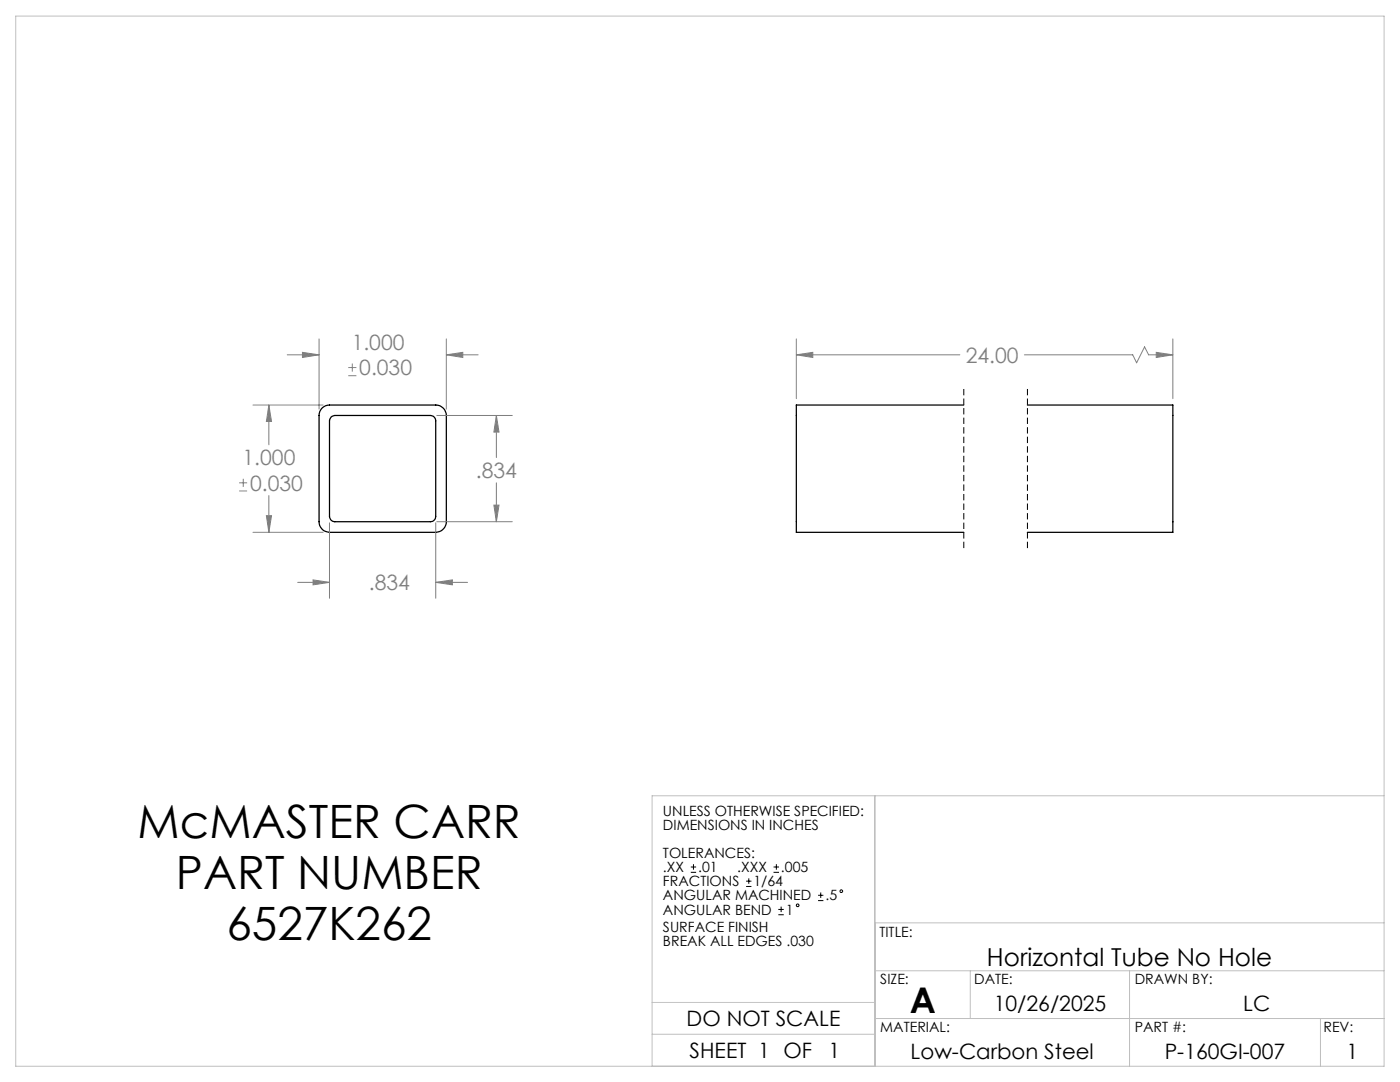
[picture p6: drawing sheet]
<svg xmlns="http://www.w3.org/2000/svg" width="279mm" height="216mm" viewBox="0 0 279 216" stroke-linecap="round" stroke-linejoin="round" font-family="sans-serif">
<path d="M64.3 81.4a2.07 2.07 0 0 1 1.5-.6h21.2a2.11 2.11 0 0 1 2.1 2.1v21.2a2.17 2.17 0 0 1-2.1 2.1h-21.2a2.11 2.11 0 0 1-2.1-2.1v-21.2a2.07 2.07 0 0 1 .6-1.5zM66.1 83.2l.7-.3h19.1a1.09 1.09 0 0 1 1.1 1.1v19a1.09 1.09 0 0 1-1.1 1.1h-19.1a1.09 1.09 0 0 1-1-1.1v-19zM192.3 80.8h-33.4v25.4h33.4M205 80.8h29.1v25.4h-29.1" fill="none" stroke="#000" stroke-width=".25"/>
<g fill="none" stroke="#808080" stroke-width=".2">
<path d="M57.3 70.8h6.4M60.4 70.3l3.3 .5-3.3 .5zM63.7 67.6v14M69.5 75h1.6M69.5 73.3h1.6M70.3 72.5v1.7M89.1 70.8l3.3-.5v1zM89.1 67.6v14M89.1 70.8h6.3M158.9 70.8l3.3-.5v1zM158.9 70.8h32.7M158.9 67.6v12"/>
<path d="M204.4 70.8h21.7l.7 1.6 1.6-3.2 .8 1.6h4.9M230.8 70.3l3.3 .5-3.3 .5zM234.1 67.6v12M47.7 98h1.6M47.7 96.3h1.6M48.5 95.5v1.7M50.5 80.8h14M53.7 80.8l.5 3.3h-1zM53.7 80.8v8M53.7 98.9v7.3M87.2 82.9h15M99.1 82.9l.5 3.3h-1z"/>
<path d="M99.1 82.9v8.4M99.1 96.3v7.8M50.5 106.2h14M53.2 102.9h1l-.5 3.3zM59.4 116.2h6.4M62.5 115.7l3.3 .5-3.3 .5zM65.8 104.3v15.1M87 116.2l3.3-.5v1zM87 104.3v15.1M87 116.2h6.3M87.2 104.1h15M98.6 100.8h1l-.5 3.3z"/>
</g>
<g fill="none" stroke="#000" stroke-width=".2">
<path d="M137.9 174.1h1M137.9 173h1M138.4 172.4v1.1M148.9 176.9h1.1M148.9 175.8h1.1M149.4 175.3v1.1M154.4 174.1h1.1M154.4 173h1.1M154.9 172.4v1.1M163.3 179.7h1M163.3 178.6h1M163.8 178.1v1.1"/>
<path d="M155.3 182.5h1.1M155.3 181.5h1.1M155.9 180.9v1.1"/>
<circle cx="167.9" cy="177.8" r=".27"/>
<circle cx="159.2" cy="180.6" r=".27"/>
</g>
<path d="M192.3 77.6v31.8M205 77.6v31.8" fill="none" stroke="#000" stroke-width=".2" stroke-dasharray="1.3 .6" stroke-linecap="butt"/>
<path d="M3.1 3.2h273.1v209.6h-273.1zM174.6 158.8v54M276.2 158.8h-146.1v54M174.6 193.7h101.6M174.6 184.2h101.6M193.6 193.7v9.5M225.4 193.7v19.1M130.1 200h44.5M130.1 206.4h44.5M174.6 203.2h101.6M263.5 203.2v9.6" fill="none" stroke="#c0c0c0" stroke-width=".2"/>
<path d="M53.7 80.8l.5 3.3h-1zM53.2 102.9h1l-.5 3.3zM99.1 82.9l.5 3.3h-1zM98.6 100.8h1l-.5 3.3zM60.4 70.3l3.3 .5-3.3 .5zM89.1 70.8l3.3-.5v1zM62.5 115.7l3.3 .5-3.3 .5zM87 116.2l3.3-.5v1zM158.9 70.8l3.3-.5v1zM230.8 70.3l3.3 .5-3.3 .5z" fill="#808080"/>
<g font-size="9.2">
<text x="27.5" y="167.1">McMASTER CARR</text>
<text x="35.1" y="177.3">PART NUMBER</text>
<text x="45.2" y="187.5">6527K262</text>
</g>
<text font-size="7.1" x="181.6" y="202">A</text>
<text font-size="4.9" x="197" y="192.8">Horizontal Tube No Hole</text>
<g font-size="4.2" fill="#808080">
<text x="70.2" y="69.8">1.000</text>
<text x="71.7" y="74.9">0.030</text>
<text x="192.7" y="72.4">24.00</text>
<text x="48.4" y="92.8">1.000</text>
<text x="95" y="95.4">.834</text>
<text x="49.9" y="97.9">0.030</text>
<text x="73.6" y="117.8">.834</text>
</g>
<g font-size="4.2">
<text x="198.3" y="201.7">10/26/2025</text>
<text x="248.1" y="201.7">LC</text>
<text x="137" y="204.7">DO NOT SCALE</text>
<text x="137.6" y="211.1">SHEET 1 OF</text>
<text x="165.4" y="211.1">1</text>
<text x="181.7" y="211.2">Low-Carbon Steel</text>
<text x="232.5" y="211.2">P-160GI-007</text>
<text x="268.7" y="211.2">1</text>
</g>
<g font-size="2.8">
<text x="132.3" y="162.7">UNLESS OTHERWISE SPECIFIED:</text>
<text x="132.3" y="165.6">DIMENSIONS IN INCHES</text>
<text x="132.3" y="171.2">TOLERANCES:</text>
<text x="132.3" y="174">.XX</text>
<text x="132.3" y="176.9">FRACTIONS</text>
<text x="132.3" y="179.7">ANGULAR MACHINED</text>
<text x="139.3" y="174">.01</text>
<text x="147.1" y="174">.XXX</text>
<text x="150.4" y="176.9">1/64</text>
<text x="155.9" y="174">.005</text>
<text x="164.7" y="179.7">.5</text>
<text x="132.3" y="182.5">ANGULAR BEND</text>
<text x="132.3" y="186">SURFACE FINISH</text>
<text x="156.8" y="182.5">1</text>
<text x="132.3" y="188.8">BREAK ALL EDGES .030</text>
<text x="175.5" y="186.9">TITLE:</text>
<text x="175.7" y="196.4">SIZE:</text>
<text x="194.4" y="196.4">DATE:</text>
<text x="226.5" y="196.4">DRAWN BY:</text>
<text x="175.7" y="206">MATERIAL:</text>
<text x="226.5" y="206">PART #:</text>
<text x="264.1" y="206">REV:</text>
</g>
</svg>
